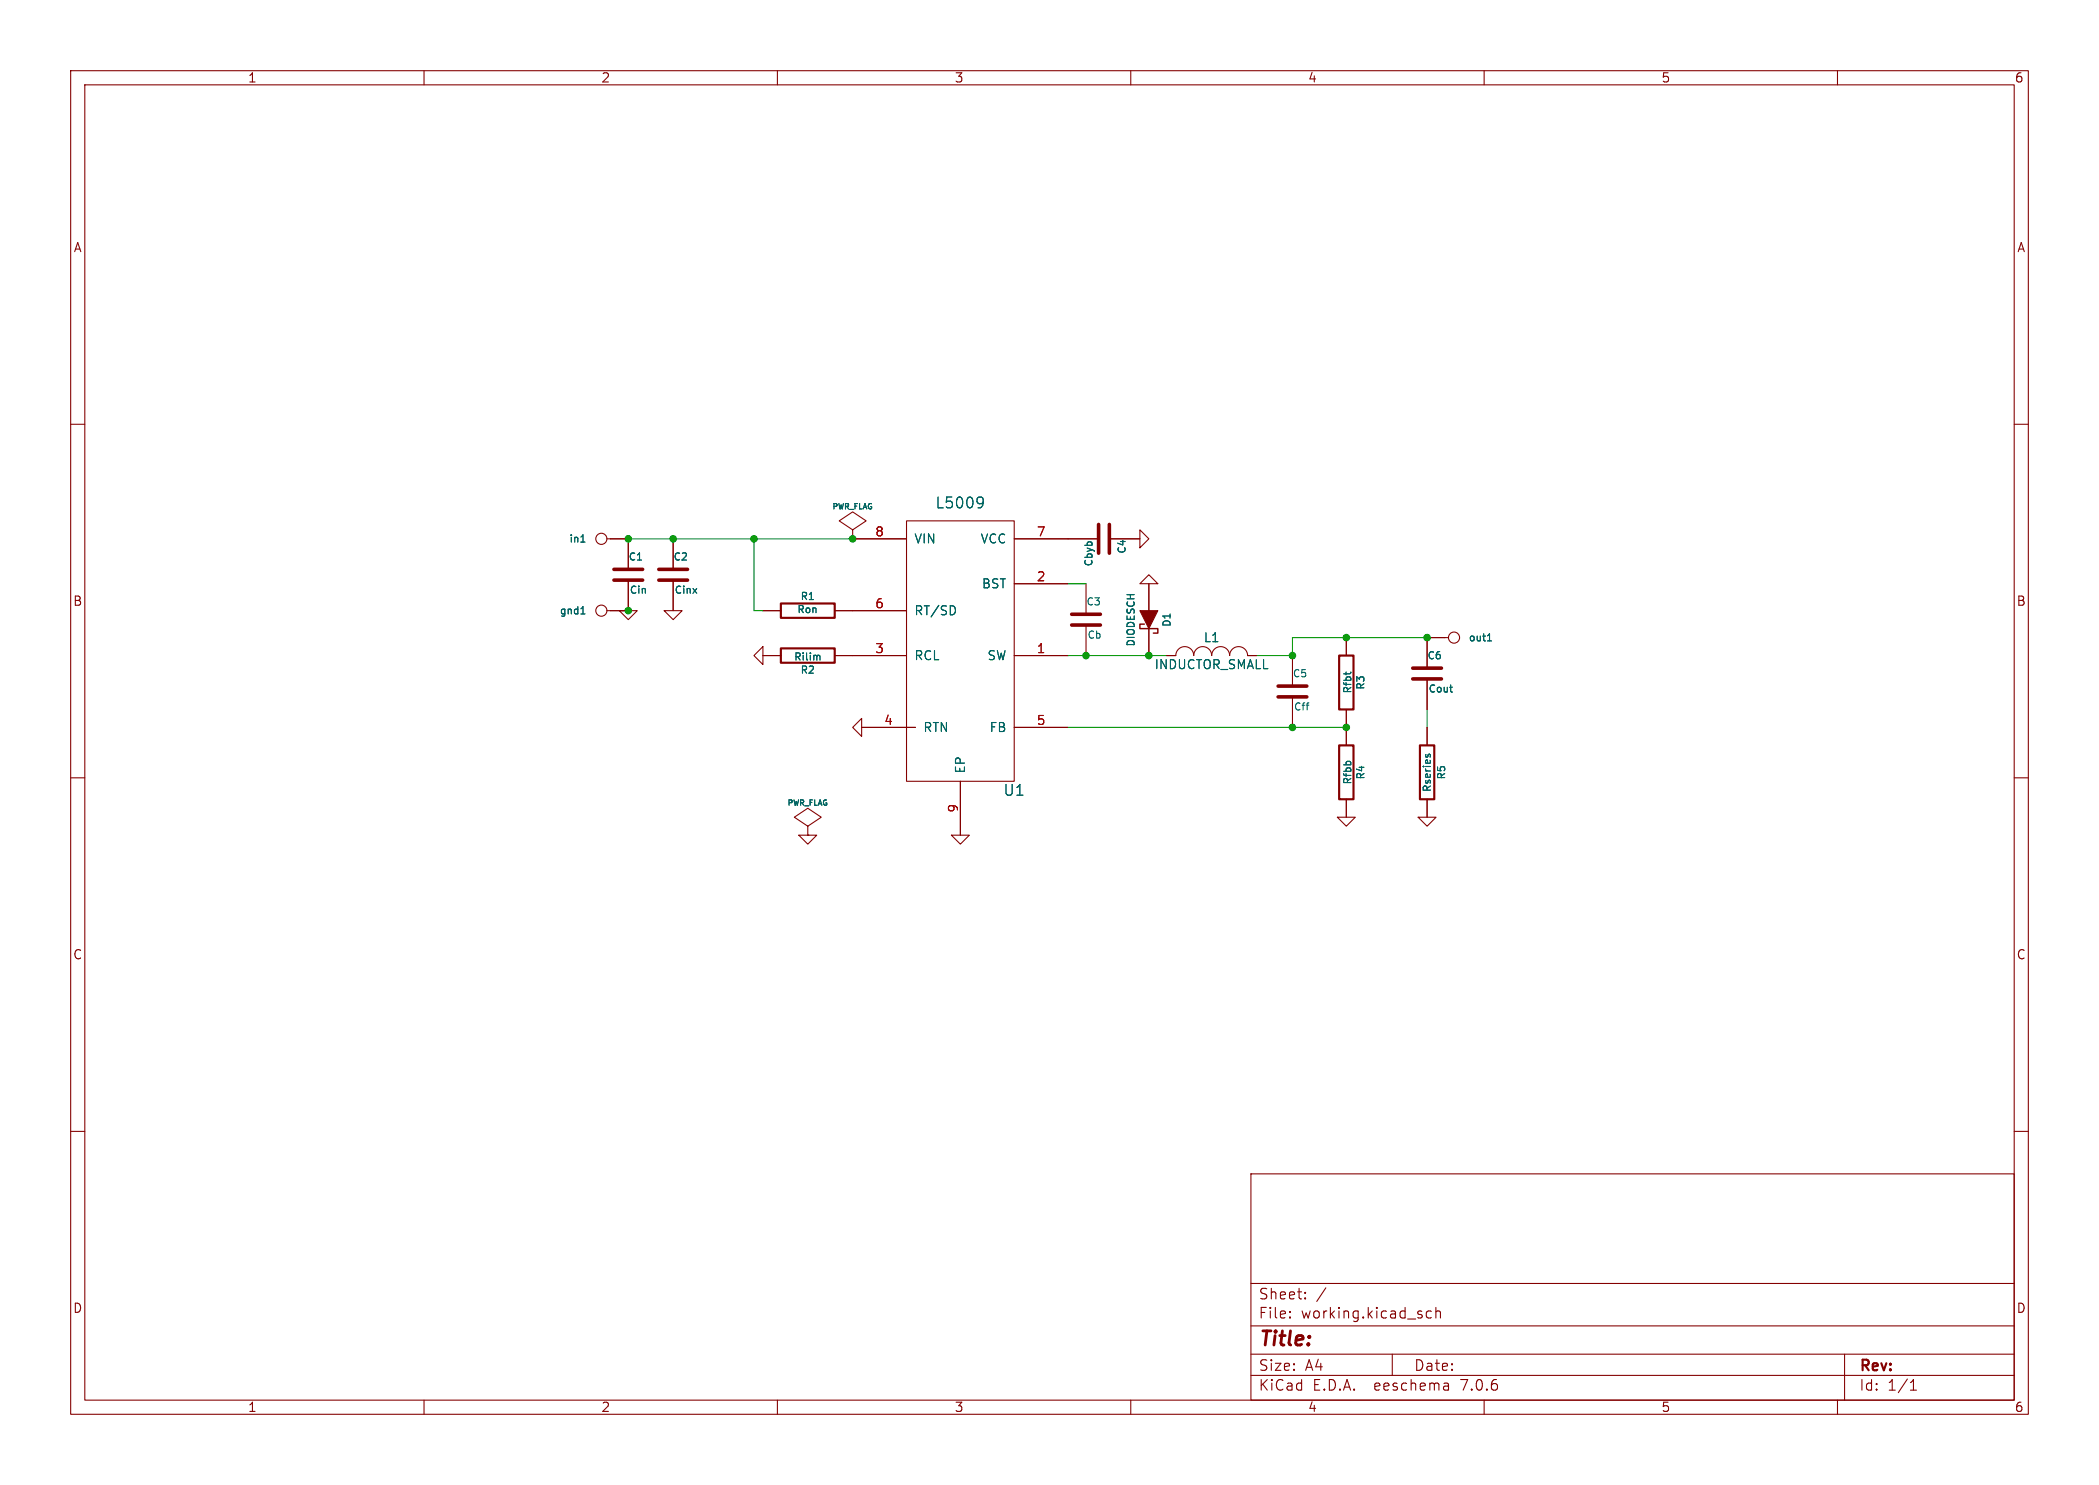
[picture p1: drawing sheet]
(kicad_sch (version 20230121) (generator eeschema)

 (paper "A4")

 (lib_symbols
  (symbol "step_down-rescue:C" (pin_numbers hide) (pin_names (offset 0.254)) (in_bom yes) (on_board yes)
   (property "Reference" "C" (at 0 2.54 0) (effects (font (size 1.016 1.016)) (justify left)))
   (property "Value" "C" (at 0.1524 -2.159 0) (effects (font (size 1.016 1.016)) (justify left)))
   (property "Footprint" "" (at 0.9652 -3.81 0) (effects (font (size 0.762 0.762))))
   (property "Datasheet" "" (at 0 0 0) (effects (font (size 1.524 1.524))))
   (symbol "C_0_1"
    (polyline (pts (xy -2.032 -0.762) (xy 2.032 -0.762)) (stroke (width 0.508) (type solid)) (fill (type none)))
    (polyline (pts (xy -2.032 0.762) (xy 2.032 0.762)) (stroke (width 0.508) (type solid)) (fill (type none))))
   (symbol "C_1_1"
    (pin passive line (at 0 5.08 270) (length 4.318) (name "~" (effects (font (size 1.016 1.016)))) (number "1" (effects (font (size 1.016 1.016)))))
    (pin passive line (at 0 -5.08 90) (length 4.318) (name "~" (effects (font (size 1.016 1.016)))) (number "2" (effects (font (size 1.016 1.016)))))))
  (symbol "step_down-rescue:CONN_1" (pin_numbers hide) (pin_names (offset 0.762) hide) (in_bom yes) (on_board yes)
   (property "Reference" "P" (at 2.032 0 0) (effects (font (size 1.016 1.016)) (justify left)))
   (property "Value" "CONN_1" (at 0 1.397 0) (effects (font (size 0.762 0.762)) hide))
   (property "Footprint" "" (at 0 0 0) (effects (font (size 1.524 1.524))))
   (property "Datasheet" "" (at 0 0 0) (effects (font (size 1.524 1.524))))
   (symbol "CONN_1_0_1"
    (polyline (pts (xy -0.762 0) (xy -1.27 0)) (stroke (width 0) (type solid)) (fill (type none)))
    (circle (center 0 0) (radius 0.7874) (stroke (width 0) (type solid)) (fill (type none))))
   (symbol "CONN_1_1_1"
    (pin passive line (at -3.81 0 0) (length 2.54) (name "1" (effects (font (size 1.524 1.524)))) (number "1" (effects (font (size 1.524 1.524)))))))
  (symbol "step_down-rescue:DIODESCH" (pin_numbers hide) (pin_names (offset 1.016) hide) (in_bom yes) (on_board yes)
   (property "Reference" "D" (at 0 2.54 0) (effects (font (size 1.016 1.016))))
   (property "Value" "DIODESCH" (at 0 -2.54 0) (effects (font (size 1.016 1.016))))
   (property "Footprint" "" (at 0 0 0) (effects (font (size 1.524 1.524))))
   (property "Datasheet" "" (at 0 0 0) (effects (font (size 1.524 1.524))))
   (symbol "DIODESCH_0_1"
    (polyline (pts (xy -1.27 1.27) (xy 1.27 0) (xy -1.27 -1.27)) (stroke (width 0) (type solid)) (fill (type outline)))
    (polyline (pts (xy 1.905 0.635) (xy 1.905 1.27) (xy 1.27 1.27) (xy 1.27 -1.27) (xy 0.635 -1.27) (xy 0.635 -0.635)) (stroke (width 0.2032) (type solid)) (fill (type none))))
   (symbol "DIODESCH_1_1"
    (pin passive line (at -5.08 0 0) (length 3.81) (name "A" (effects (font (size 1.016 1.016)))) (number "1" (effects (font (size 1.016 1.016)))))
    (pin passive line (at 5.08 0 180) (length 3.81) (name "K" (effects (font (size 1.016 1.016)))) (number "2" (effects (font (size 1.016 1.016)))))))
  (symbol "step_down-rescue:GND" (power) (pin_names (offset 0)) (in_bom yes) (on_board yes)
   (property "Reference" "#PWR" (at 0 0 0) (effects (font (size 0.762 0.762)) hide))
   (property "Value" "GND" (at 0 -1.778 0) (effects (font (size 0.762 0.762)) hide))
   (property "Footprint" "" (at 0 0 0) (effects (font (size 1.524 1.524))))
   (property "Datasheet" "" (at 0 0 0) (effects (font (size 1.524 1.524))))
   (symbol "GND_0_1"
    (polyline (pts (xy -1.27 0) (xy 0 -1.27) (xy 1.27 0) (xy -1.27 0)) (stroke (width 0) (type solid)) (fill (type none))))
   (symbol "GND_1_1"
    (pin power_in line (at 0 0 90) (length 0) hide (name "GND" (effects (font (size 0.762 0.762)))) (number "1" (effects (font (size 0.762 0.762)))))))
  (symbol "step_down-rescue:INDUCTOR_SMALL" (pin_numbers hide) (pin_names (offset 0) hide) (in_bom yes) (on_board yes)
   (property "Reference" "L" (at 0 2.54 0) (effects (font (size 1.27 1.27))))
   (property "Value" "INDUCTOR_SMALL" (at 0 -1.27 0) (effects (font (size 1.27 1.27))))
   (property "Footprint" "" (at 0 0 0) (effects (font (size 1.524 1.524))))
   (property "Datasheet" "" (at 0 0 0) (effects (font (size 1.524 1.524))))
   (symbol "INDUCTOR_SMALL_0_1"
    (arc (start -2.54 0) (mid -3.81 1.2645) (end -5.08 0) (stroke (width 0) (type solid)) (fill (type none)))
    (arc (start 0 0) (mid -1.27 1.2645) (end -2.54 0) (stroke (width 0) (type solid)) (fill (type none)))
    (arc (start 2.54 0) (mid 1.27 1.2645) (end 0 0) (stroke (width 0) (type solid)) (fill (type none)))
    (arc (start 5.08 0) (mid 3.81 1.2645) (end 2.54 0) (stroke (width 0) (type solid)) (fill (type none))))
   (symbol "INDUCTOR_SMALL_1_1"
    (pin input line (at -6.35 0 0) (length 1.27) (name "1" (effects (font (size 0.762 0.762)))) (number "1" (effects (font (size 0.762 0.762)))))
    (pin input line (at 6.35 0 180) (length 1.27) (name "2" (effects (font (size 0.762 0.762)))) (number "2" (effects (font (size 0.762 0.762)))))))
  (symbol "step_down-rescue:L5009" (pin_names (offset 1.016)) (in_bom yes) (on_board yes)
   (property "Reference" "U" (at 7.62 -17.78 0) (effects (font (size 1.524 1.524))))
   (property "Value" "L5009" (at 0 22.86 0) (effects (font (size 1.524 1.524))))
   (property "Footprint" "" (at 0 -1.27 0) (effects (font (size 1.524 1.524))))
   (property "Datasheet" "" (at 0 -1.27 0) (effects (font (size 1.524 1.524))))
   (symbol "L5009_0_1"
    (rectangle (start -7.62 20.32) (end 7.62 -16.51) (stroke (width 0) (type solid)) (fill (type none))))
   (symbol "L5009_1_1"
    (pin output line (at 15.24 1.27 180) (length 7.62) (name "SW" (effects (font (size 1.27 1.27)))) (number "1" (effects (font (size 1.27 1.27)))))
    (pin passive line (at 15.24 11.43 180) (length 7.62) (name "BST" (effects (font (size 1.27 1.27)))) (number "2" (effects (font (size 1.27 1.27)))))
    (pin passive line (at -15.24 1.27 0) (length 7.62) (name "RCL" (effects (font (size 1.27 1.27)))) (number "3" (effects (font (size 1.27 1.27)))))
    (pin power_in line (at -13.97 -8.89 0) (length 7.62) (name "RTN" (effects (font (size 1.27 1.27)))) (number "4" (effects (font (size 1.27 1.27)))))
    (pin input line (at 15.24 -8.89 180) (length 7.62) (name "FB" (effects (font (size 1.27 1.27)))) (number "5" (effects (font (size 1.27 1.27)))))
    (pin passive line (at -15.24 7.62 0) (length 7.62) (name "RT/SD" (effects (font (size 1.27 1.27)))) (number "6" (effects (font (size 1.27 1.27)))))
    (pin power_out line (at 15.24 17.78 180) (length 7.62) (name "VCC" (effects (font (size 1.27 1.27)))) (number "7" (effects (font (size 1.27 1.27)))))
    (pin power_in line (at -15.24 17.78 0) (length 7.62) (name "VIN" (effects (font (size 1.27 1.27)))) (number "8" (effects (font (size 1.27 1.27)))))
    (pin passive line (at 0 -24.13 90) (length 7.62) (name "EP" (effects (font (size 1.27 1.27)))) (number "9" (effects (font (size 1.27 1.27)))))))
  (symbol "step_down-rescue:PWR_FLAG" (power) (pin_numbers hide) (pin_names (offset 0) hide) (in_bom yes) (on_board yes)
   (property "Reference" "#FLG" (at 0 2.413 0) (effects (font (size 0.762 0.762)) hide))
   (property "Value" "PWR_FLAG" (at 0 4.572 0) (effects (font (size 0.762 0.762))))
   (property "Footprint" "" (at 0 0 0) (effects (font (size 1.524 1.524))))
   (property "Datasheet" "" (at 0 0 0) (effects (font (size 1.524 1.524))))
   (symbol "PWR_FLAG_0_0"
    (pin power_out line (at 0 0 90) (length 0) (name "pwr" (effects (font (size 0.508 0.508)))) (number "1" (effects (font (size 0.508 0.508))))))
   (symbol "PWR_FLAG_0_1"
    (polyline (pts (xy 0 0) (xy 0 1.27) (xy -1.905 2.54) (xy 0 3.81) (xy 1.905 2.54) (xy 0 1.27)) (stroke (width 0) (type solid)) (fill (type none)))))
  (symbol "step_down-rescue:R" (pin_numbers hide) (pin_names (offset 0)) (in_bom yes) (on_board yes)
   (property "Reference" "R" (at 2.032 0 90) (effects (font (size 1.016 1.016))))
   (property "Value" "R" (at 0.1778 0.0254 90) (effects (font (size 1.016 1.016))))
   (property "Footprint" "" (at -1.778 0 90) (effects (font (size 0.762 0.762))))
   (property "Datasheet" "" (at 0 0 0) (effects (font (size 0.762 0.762))))
   (symbol "R_0_1"
    (rectangle (start -1.016 3.81) (end 1.016 -3.81) (stroke (width 0.3048) (type solid)) (fill (type none))))
   (symbol "R_1_1"
    (pin passive line (at 0 6.35 270) (length 2.54) (name "~" (effects (font (size 1.524 1.524)))) (number "1" (effects (font (size 1.524 1.524)))))
    (pin passive line (at 0 -6.35 90) (length 2.54) (name "~" (effects (font (size 1.524 1.524)))) (number "2" (effects (font (size 1.524 1.524))))))))

 (junction (at 182.88 92.71) (diameter 0) (color 0 0 0 0))
 (junction (at 201.93 90.17) (diameter 0) (color 0 0 0 0))
 (junction (at 95.25 76.2) (diameter 0) (color 0 0 0 0))
 (junction (at 88.9 86.36) (diameter 0) (color 0 0 0 0))
 (junction (at 190.5 102.87) (diameter 0) (color 0 0 0 0))
 (junction (at 106.68 76.2) (diameter 0) (color 0 0 0 0))
 (junction (at 162.56 92.71) (diameter 0) (color 0 0 0 0))
 (junction (at 120.65 76.2) (diameter 0) (color 0 0 0 0))
 (junction (at 182.88 102.87) (diameter 0) (color 0 0 0 0))
 (junction (at 190.5 90.17) (diameter 0) (color 0 0 0 0))
 (junction (at 153.67 92.71) (diameter 0) (color 0 0 0 0))
 (junction (at 88.9 76.2) (diameter 0) (color 0 0 0 0))

 (wire (pts (xy 182.88 102.87) (xy 190.5 102.87)) (stroke (width 0) (type default)))
 (wire (pts (xy 88.9 76.2) (xy 95.25 76.2)) (stroke (width 0) (type default)))
 (wire (pts (xy 201.93 102.87) (xy 201.93 100.33)) (stroke (width 0) (type default)))
 (wire (pts (xy 153.67 92.71) (xy 162.56 92.71)) (stroke (width 0) (type default)))
 (wire (pts (xy 106.68 76.2) (xy 120.65 76.2)) (stroke (width 0) (type default)))
 (wire (pts (xy 162.56 92.71) (xy 165.1 92.71)) (stroke (width 0) (type default)))
 (wire (pts (xy 190.5 90.17) (xy 201.93 90.17)) (stroke (width 0) (type default)))
 (wire (pts (xy 151.13 92.71) (xy 153.67 92.71)) (stroke (width 0) (type default)))
 (wire (pts (xy 151.13 102.87) (xy 182.88 102.87)) (stroke (width 0) (type default)))
 (wire (pts (xy 151.13 82.55) (xy 153.67 82.55)) (stroke (width 0) (type default)))
 (wire (pts (xy 182.88 90.17) (xy 190.5 90.17)) (stroke (width 0) (type default)))
 (wire (pts (xy 106.68 76.2) (xy 106.68 86.36)) (stroke (width 0) (type default)))
 (wire (pts (xy 106.68 86.36) (xy 107.95 86.36)) (stroke (width 0) (type default)))
 (wire (pts (xy 182.88 92.71) (xy 182.88 90.17)) (stroke (width 0) (type default)))
 (wire (pts (xy 177.8 92.71) (xy 182.88 92.71)) (stroke (width 0) (type default)))
 (wire (pts (xy 95.25 76.2) (xy 106.68 76.2)) (stroke (width 0) (type default)))

 (symbol (lib_id "step_down-rescue:C") (at 88.9 81.28 0) (unit 1) (in_bom yes) (on_board yes) (dnp no)
  (property "Reference" "C1" (at 88.9 78.74 0) (effects (font (size 1.016 1.016)) (justify left)))
  (property "Value" "Cin" (at 89.0524 83.439 0) (effects (font (size 1.016 1.016)) (justify left)))
  (property "Footprint" "Capacitors_SMD:c_1206" (at 89.8652 85.09 0) (effects (font (size 0.762 0.762)) hide))
  (property "Datasheet" "" (at 88.9 81.28 0) (effects (font (size 1.524 1.524))))
  (property "Bauteilwert" "1uF" (at 88.9 81.28 0) (effects (font (size 1.524 1.524)) hide)) (pin "1") (pin "2"))

 (symbol (lib_id "step_down-rescue:C") (at 95.25 81.28 0) (unit 1) (in_bom yes) (on_board yes) (dnp no)
  (property "Reference" "C2" (at 95.25 78.74 0) (effects (font (size 1.016 1.016)) (justify left)))
  (property "Value" "Cinx" (at 95.4024 83.439 0) (effects (font (size 1.016 1.016)) (justify left)))
  (property "Footprint" "Capacitors_SMD:c_0805" (at 96.2152 85.09 0) (effects (font (size 0.762 0.762)) hide))
  (property "Datasheet" "" (at 95.25 81.28 0) (effects (font (size 1.524 1.524))))
  (property "Bauteilwert" "100nF" (at 95.25 81.28 0) (effects (font (size 1.524 1.524)) hide)) (pin "1") (pin "2"))

 (symbol (lib_id "step_down-rescue:R") (at 114.3 86.36 90) (unit 1) (in_bom yes) (on_board yes) (dnp no)
  (property "Reference" "R1" (at 114.3 84.328 90) (effects (font (size 1.016 1.016))))
  (property "Value" "Ron" (at 114.2746 86.1822 90) (effects (font (size 1.016 1.016))))
  (property "Footprint" "SMD_Packages:SM0402" (at 114.3 88.138 90) (effects (font (size 0.762 0.762)) hide))
  (property "Datasheet" "" (at 114.3 86.36 0) (effects (font (size 0.762 0.762))))
  (property "Bauteilwert" "332k" (at 114.3 86.36 0) (effects (font (size 1.524 1.524)) hide)) (pin "1") (pin "2"))

 (symbol (lib_id "step_down-rescue:C") (at 153.67 87.63 0) (unit 1) (in_bom yes) (on_board yes) (dnp no)
  (property "Reference" "C3" (at 153.67 85.09 0) (effects (font (size 1.016 1.016)) (justify left)))
  (property "Value" "Cb" (at 153.8224 89.789 0) (effects (font (size 1.016 1.016)) (justify left)))
  (property "Footprint" "Capacitors_SMD:c_0402" (at 154.6352 91.44 0) (effects (font (size 0.762 0.762)) hide))
  (property "Datasheet" "" (at 153.67 87.63 0) (effects (font (size 1.524 1.524))))
  (property "Bauteilwert" "10nF" (at 153.67 87.63 0) (effects (font (size 1.524 1.524)) hide)) (pin "1") (pin "2"))

 (symbol (lib_id "step_down-rescue:DIODESCH") (at 162.56 87.63 270) (unit 1) (in_bom yes) (on_board yes) (dnp no)
  (property "Reference" "D1" (at 165.1 87.63 0) (effects (font (size 1.016 1.016))))
  (property "Value" "DIODESCH" (at 160.02 87.63 0) (effects (font (size 1.016 1.016))))
  (property "Footprint" "Diodes_SMD:Diode-SMA_Standard" (at 162.56 87.63 0) (effects (font (size 1.524 1.524)) hide))
  (property "Datasheet" "" (at 162.56 87.63 0) (effects (font (size 1.524 1.524))))
  (property "Bauteilwert" "1A 750mV" (at 162.56 87.63 0) (effects (font (size 1.524 1.524)) hide)) (pin "1") (pin "2"))

 (symbol (lib_id "step_down-rescue:INDUCTOR_SMALL") (at 171.45 92.71 0) (unit 1) (in_bom yes) (on_board yes) (dnp no)
  (property "Reference" "L1" (at 171.45 90.17 0) (effects (font (size 1.27 1.27))))
  (property "Value" "INDUCTOR_SMALL" (at 171.45 93.98 0) (effects (font (size 1.27 1.27))))
  (property "Footprint" "toni:SRR7032_Series" (at 171.45 92.71 0) (effects (font (size 1.524 1.524)) hide))
  (property "Datasheet" "" (at 171.45 92.71 0) (effects (font (size 1.524 1.524))))
  (property "Bauteilwert" "470uH 1,4mOhm" (at 171.45 92.71 0) (effects (font (size 1.524 1.524)) hide)) (pin "1") (pin "2"))

 (symbol (lib_id "step_down-rescue:R") (at 114.3 92.71 270) (unit 1) (in_bom yes) (on_board yes) (dnp no)
  (property "Reference" "R2" (at 114.3 94.742 90) (effects (font (size 1.016 1.016))))
  (property "Value" "Rilim" (at 114.3254 92.8878 90) (effects (font (size 1.016 1.016))))
  (property "Footprint" "SMD_Packages:SM0402" (at 114.3 90.932 90) (effects (font (size 0.762 0.762)) hide))
  (property "Datasheet" "" (at 114.3 92.71 0) (effects (font (size 0.762 0.762))))
  (property "Bauteilwert" "169k" (at 114.3 92.71 0) (effects (font (size 1.524 1.524)) hide)) (pin "1") (pin "2"))

 (symbol (lib_id "step_down-rescue:C") (at 156.21 76.2 270) (unit 1) (in_bom yes) (on_board yes) (dnp no)
  (property "Reference" "C4" (at 158.75 76.2 0) (effects (font (size 1.016 1.016)) (justify left)))
  (property "Value" "Cbyb" (at 154.051 76.3524 0) (effects (font (size 1.016 1.016)) (justify left)))
  (property "Footprint" "SMD_Packages:SM0805" (at 152.4 77.1652 0) (effects (font (size 0.762 0.762)) hide))
  (property "Datasheet" "" (at 156.21 76.2 0) (effects (font (size 1.524 1.524))))
  (property "Bauteilwert" "470nF" (at 156.21 76.2 0) (effects (font (size 1.524 1.524)) hide)) (pin "1") (pin "2"))

 (symbol (lib_id "step_down-rescue:C") (at 182.88 97.79 0) (unit 1) (in_bom yes) (on_board yes) (dnp no)
  (property "Reference" "C5" (at 182.88 95.25 0) (effects (font (size 1.016 1.016)) (justify left)))
  (property "Value" "Cff" (at 183.0324 99.949 0) (effects (font (size 1.016 1.016)) (justify left)))
  (property "Footprint" "Capacitors_SMD:c_1206" (at 183.8452 101.6 0) (effects (font (size 0.762 0.762)) hide))
  (property "Datasheet" "" (at 182.88 97.79 0) (effects (font (size 1.524 1.524))))
  (property "Bauteilwert" "5,6nF" (at 182.88 97.79 0) (effects (font (size 1.524 1.524)) hide)) (pin "1") (pin "2"))

 (symbol (lib_id "step_down-rescue:R") (at 190.5 96.52 0) (unit 1) (in_bom yes) (on_board yes) (dnp no)
  (property "Reference" "R3" (at 192.532 96.52 90) (effects (font (size 1.016 1.016))))
  (property "Value" "Rfbt" (at 190.6778 96.4946 90) (effects (font (size 1.016 1.016))))
  (property "Footprint" "SMD_Packages:SM0402" (at 188.722 96.52 90) (effects (font (size 0.762 0.762)) hide))
  (property "Datasheet" "" (at 190.5 96.52 0) (effects (font (size 0.762 0.762))))
  (property "Bauteilwert" "4,99k" (at 190.5 96.52 0) (effects (font (size 1.524 1.524)) hide)) (pin "1") (pin "2"))

 (symbol (lib_id "step_down-rescue:R") (at 190.5 109.22 0) (unit 1) (in_bom yes) (on_board yes) (dnp no)
  (property "Reference" "R4" (at 192.532 109.22 90) (effects (font (size 1.016 1.016))))
  (property "Value" "Rfbb" (at 190.6778 109.1946 90) (effects (font (size 1.016 1.016))))
  (property "Footprint" "SMD_Packages:SM0402" (at 188.722 109.22 90) (effects (font (size 0.762 0.762)) hide))
  (property "Datasheet" "" (at 190.5 109.22 0) (effects (font (size 0.762 0.762))))
  (property "Bauteilwert" "1k" (at 190.5 109.22 0) (effects (font (size 1.524 1.524)) hide)) (pin "1") (pin "2"))

 (symbol (lib_id "step_down-rescue:C") (at 201.93 95.25 0) (unit 1) (in_bom yes) (on_board yes) (dnp no)
  (property "Reference" "C6" (at 201.93 92.71 0) (effects (font (size 1.016 1.016)) (justify left)))
  (property "Value" "Cout" (at 202.0824 97.409 0) (effects (font (size 1.016 1.016)) (justify left)))
  (property "Footprint" "Capacitors_SMD:c_0805" (at 202.8952 99.06 0) (effects (font (size 0.762 0.762)) hide))
  (property "Datasheet" "" (at 201.93 95.25 0) (effects (font (size 1.524 1.524))))
  (property "Bauteilwert" "4,7uF" (at 201.93 95.25 0) (effects (font (size 1.524 1.524)) hide)) (pin "1") (pin "2"))

 (symbol (lib_id "step_down-rescue:R") (at 201.93 109.22 0) (unit 1) (in_bom yes) (on_board yes) (dnp no)
  (property "Reference" "R5" (at 203.962 109.22 90) (effects (font (size 1.016 1.016))))
  (property "Value" "Rseries" (at 201.93 109.22 90) (effects (font (size 1.016 1.016))))
  (property "Footprint" "SMD_Packages:SM1206" (at 200.152 109.22 90) (effects (font (size 0.762 0.762)) hide))
  (property "Datasheet" "" (at 201.93 109.22 0) (effects (font (size 0.762 0.762))))
  (property "Bauteilwert" "500mOhm" (at 201.93 109.22 0) (effects (font (size 1.524 1.524)) hide)) (pin "1") (pin "2"))

 (symbol (lib_id "step_down-rescue:L5009") (at 135.89 93.98 0) (unit 1) (in_bom yes) (on_board yes) (dnp no)
  (property "Reference" "U1" (at 143.51 111.76 0) (effects (font (size 1.524 1.524))))
  (property "Value" "L5009" (at 135.89 71.12 0) (effects (font (size 1.524 1.524))))
  (property "Footprint" "SMD_Packages:SSOP8-9" (at 135.89 95.25 0) (effects (font (size 1.524 1.524)) hide))
  (property "Datasheet" "" (at 135.89 95.25 0) (effects (font (size 1.524 1.524)))) (pin "1") (pin "2") (pin "3") (pin "4") (pin "5") (pin "6") (pin "7") (pin "8") (pin "9"))

 (symbol (lib_id "step_down-rescue:GND") (at 161.29 76.2 90) (unit 1) (in_bom yes) (on_board yes) (dnp no)
  (property "Reference" "#PWR01" (at 161.29 76.2 0) (effects (font (size 0.762 0.762)) hide))
  (property "Value" "GND" (at 163.068 76.2 0) (effects (font (size 0.762 0.762)) hide))
  (property "Footprint" "" (at 161.29 76.2 0) (effects (font (size 1.524 1.524))))
  (property "Datasheet" "" (at 161.29 76.2 0) (effects (font (size 1.524 1.524)))) (pin "1"))

 (symbol (lib_id "step_down-rescue:GND") (at 121.92 102.87 270) (unit 1) (in_bom yes) (on_board yes) (dnp no)
  (property "Reference" "#PWR02" (at 121.92 102.87 0) (effects (font (size 0.762 0.762)) hide))
  (property "Value" "GND" (at 120.142 102.87 0) (effects (font (size 0.762 0.762)) hide))
  (property "Footprint" "" (at 121.92 102.87 0) (effects (font (size 1.524 1.524))))
  (property "Datasheet" "" (at 121.92 102.87 0) (effects (font (size 1.524 1.524)))) (pin "1"))

 (symbol (lib_id "step_down-rescue:GND") (at 107.95 92.71 270) (unit 1) (in_bom yes) (on_board yes) (dnp no)
  (property "Reference" "#PWR03" (at 107.95 92.71 0) (effects (font (size 0.762 0.762)) hide))
  (property "Value" "GND" (at 106.172 92.71 0) (effects (font (size 0.762 0.762)) hide))
  (property "Footprint" "" (at 107.95 92.71 0) (effects (font (size 1.524 1.524))))
  (property "Datasheet" "" (at 107.95 92.71 0) (effects (font (size 1.524 1.524)))) (pin "1"))

 (symbol (lib_id "step_down-rescue:GND") (at 95.25 86.36 0) (unit 1) (in_bom yes) (on_board yes) (dnp no)
  (property "Reference" "#PWR04" (at 95.25 86.36 0) (effects (font (size 0.762 0.762)) hide))
  (property "Value" "GND" (at 95.25 88.138 0) (effects (font (size 0.762 0.762)) hide))
  (property "Footprint" "" (at 95.25 86.36 0) (effects (font (size 1.524 1.524))))
  (property "Datasheet" "" (at 95.25 86.36 0) (effects (font (size 1.524 1.524)))) (pin "1"))

 (symbol (lib_id "step_down-rescue:GND") (at 88.9 86.36 0) (unit 1) (in_bom yes) (on_board yes) (dnp no)
  (property "Reference" "#PWR05" (at 88.9 86.36 0) (effects (font (size 0.762 0.762)) hide))
  (property "Value" "GND" (at 88.9 88.138 0) (effects (font (size 0.762 0.762)) hide))
  (property "Footprint" "" (at 88.9 86.36 0) (effects (font (size 1.524 1.524))))
  (property "Datasheet" "" (at 88.9 86.36 0) (effects (font (size 1.524 1.524)))) (pin "1"))

 (symbol (lib_id "step_down-rescue:GND") (at 135.89 118.11 0) (unit 1) (in_bom yes) (on_board yes) (dnp no)
  (property "Reference" "#PWR06" (at 135.89 118.11 0) (effects (font (size 0.762 0.762)) hide))
  (property "Value" "GND" (at 135.89 119.888 0) (effects (font (size 0.762 0.762)) hide))
  (property "Footprint" "" (at 135.89 118.11 0) (effects (font (size 1.524 1.524))))
  (property "Datasheet" "" (at 135.89 118.11 0) (effects (font (size 1.524 1.524)))) (pin "1"))

 (symbol (lib_id "step_down-rescue:GND") (at 190.5 115.57 0) (unit 1) (in_bom yes) (on_board yes) (dnp no)
  (property "Reference" "#PWR07" (at 190.5 115.57 0) (effects (font (size 0.762 0.762)) hide))
  (property "Value" "GND" (at 190.5 117.348 0) (effects (font (size 0.762 0.762)) hide))
  (property "Footprint" "" (at 190.5 115.57 0) (effects (font (size 1.524 1.524))))
  (property "Datasheet" "" (at 190.5 115.57 0) (effects (font (size 1.524 1.524)))) (pin "1"))

 (symbol (lib_id "step_down-rescue:GND") (at 162.56 82.55 180) (unit 1) (in_bom yes) (on_board yes) (dnp no)
  (property "Reference" "#PWR08" (at 162.56 82.55 0) (effects (font (size 0.762 0.762)) hide))
  (property "Value" "GND" (at 162.56 80.772 0) (effects (font (size 0.762 0.762)) hide))
  (property "Footprint" "" (at 162.56 82.55 0) (effects (font (size 1.524 1.524))))
  (property "Datasheet" "" (at 162.56 82.55 0) (effects (font (size 1.524 1.524)))) (pin "1"))

 (symbol (lib_id "step_down-rescue:GND") (at 201.93 115.57 0) (unit 1) (in_bom yes) (on_board yes) (dnp no)
  (property "Reference" "#PWR09" (at 201.93 115.57 0) (effects (font (size 0.762 0.762)) hide))
  (property "Value" "GND" (at 201.93 117.348 0) (effects (font (size 0.762 0.762)) hide))
  (property "Footprint" "" (at 201.93 115.57 0) (effects (font (size 1.524 1.524))))
  (property "Datasheet" "" (at 201.93 115.57 0) (effects (font (size 1.524 1.524)))) (pin "1"))

 (symbol (lib_id "step_down-rescue:PWR_FLAG") (at 120.65 76.2 0) (unit 1) (in_bom yes) (on_board yes) (dnp no)
  (property "Reference" "#FLG010" (at 120.65 73.787 0) (effects (font (size 0.762 0.762)) hide))
  (property "Value" "PWR_FLAG" (at 120.65 71.628 0) (effects (font (size 0.762 0.762))))
  (property "Footprint" "" (at 120.65 76.2 0) (effects (font (size 1.524 1.524))))
  (property "Datasheet" "" (at 120.65 76.2 0) (effects (font (size 1.524 1.524)))) (pin "1"))

 (symbol (lib_id "step_down-rescue:GND") (at 114.3 118.11 0) (unit 1) (in_bom yes) (on_board yes) (dnp no)
  (property "Reference" "#PWR011" (at 114.3 118.11 0) (effects (font (size 0.762 0.762)) hide))
  (property "Value" "GND" (at 114.3 119.888 0) (effects (font (size 0.762 0.762)) hide))
  (property "Footprint" "" (at 114.3 118.11 0) (effects (font (size 1.524 1.524))))
  (property "Datasheet" "" (at 114.3 118.11 0) (effects (font (size 1.524 1.524)))) (pin "1"))

 (symbol (lib_id "step_down-rescue:PWR_FLAG") (at 114.3 118.11 0) (unit 1) (in_bom yes) (on_board yes) (dnp no)
  (property "Reference" "#FLG012" (at 114.3 115.697 0) (effects (font (size 0.762 0.762)) hide))
  (property "Value" "PWR_FLAG" (at 114.3 113.538 0) (effects (font (size 0.762 0.762))))
  (property "Footprint" "" (at 114.3 118.11 0) (effects (font (size 1.524 1.524))))
  (property "Datasheet" "" (at 114.3 118.11 0) (effects (font (size 1.524 1.524)))) (pin "1"))

 (symbol (lib_id "step_down-rescue:CONN_1") (at 85.09 76.2 180) (unit 1) (in_bom yes) (on_board yes) (dnp no)
  (property "Reference" "in1" (at 83.058 76.2 0) (effects (font (size 1.016 1.016)) (justify left)))
  (property "Value" "CONN_1" (at 85.09 77.597 0) (effects (font (size 0.762 0.762)) hide))
  (property "Footprint" "Connect:SIL-1" (at 85.09 76.2 0) (effects (font (size 1.524 1.524)) hide))
  (property "Datasheet" "" (at 85.09 76.2 0) (effects (font (size 1.524 1.524)))) (pin "1"))

 (symbol (lib_id "step_down-rescue:CONN_1") (at 85.09 86.36 180) (unit 1) (in_bom yes) (on_board yes) (dnp no)
  (property "Reference" "gnd1" (at 83.058 86.36 0) (effects (font (size 1.016 1.016)) (justify left)))
  (property "Value" "CONN_1" (at 85.09 87.757 0) (effects (font (size 0.762 0.762)) hide))
  (property "Footprint" "Connect:SIL-1" (at 85.09 86.36 0) (effects (font (size 1.524 1.524)) hide))
  (property "Datasheet" "" (at 85.09 86.36 0) (effects (font (size 1.524 1.524)))) (pin "1"))

 (symbol (lib_id "step_down-rescue:CONN_1") (at 205.74 90.17 0) (unit 1) (in_bom yes) (on_board yes) (dnp no)
  (property "Reference" "out1" (at 207.772 90.17 0) (effects (font (size 1.016 1.016)) (justify left)))
  (property "Value" "CONN_1" (at 205.74 88.773 0) (effects (font (size 0.762 0.762)) hide))
  (property "Footprint" "Connect:SIL-1" (at 205.74 90.17 0) (effects (font (size 1.524 1.524)) hide))
  (property "Datasheet" "" (at 205.74 90.17 0) (effects (font (size 1.524 1.524)))) (pin "1"))

 (sheet_instances (path "" (page "1"))))
